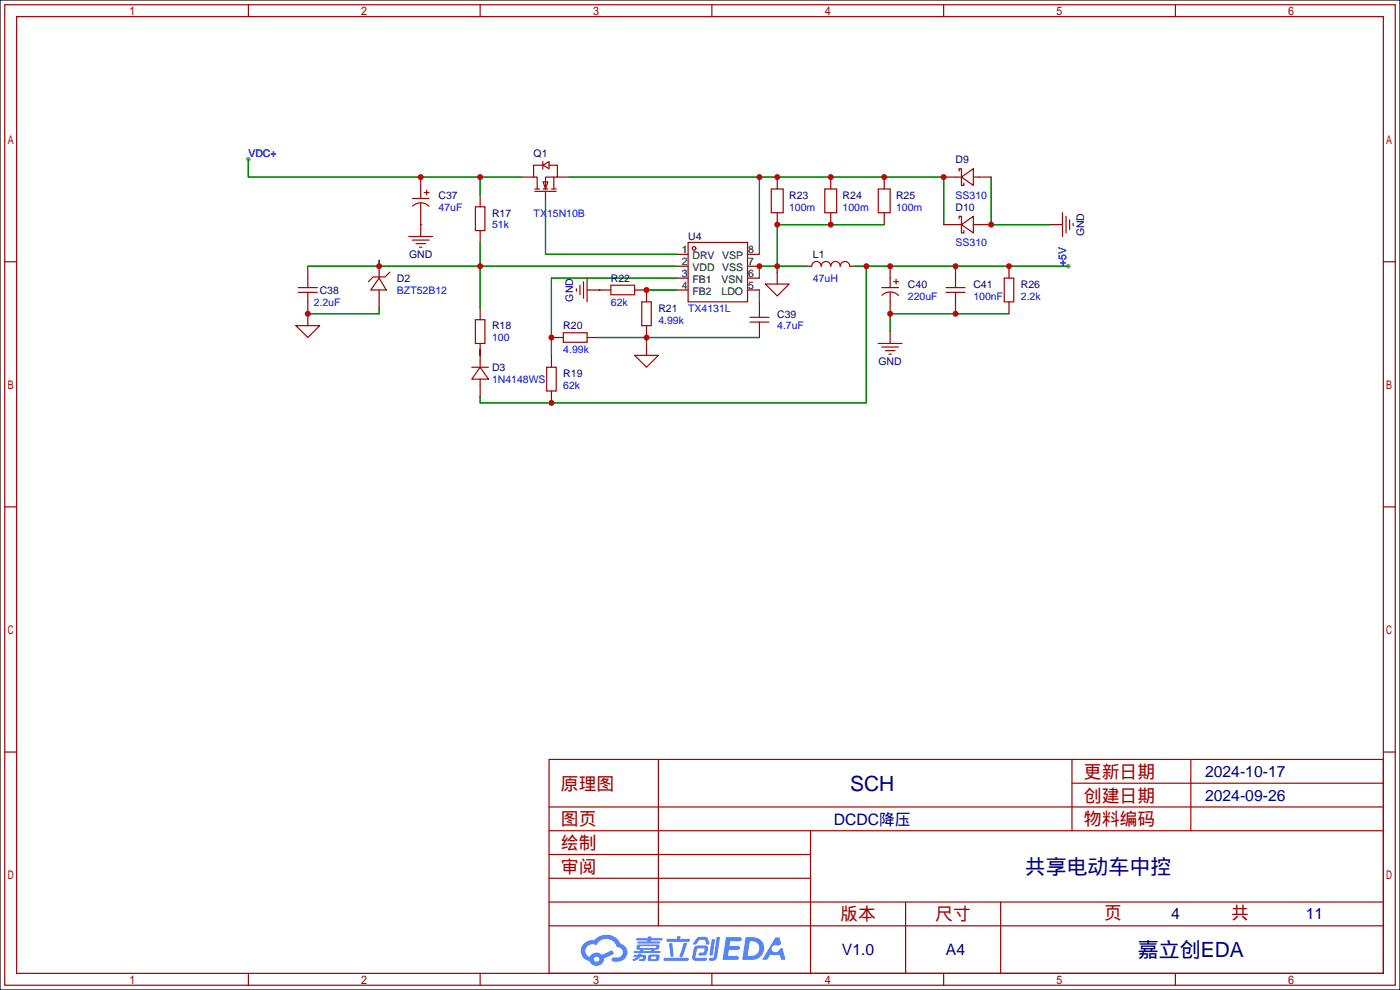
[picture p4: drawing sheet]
<svg xmlns="http://www.w3.org/2000/svg" width="299mm" height="212mm" viewBox="0 0 299 212" stroke-linecap="round" stroke-linejoin="round" font-family="sans-serif">
<path d="M0 0h299.2v211.6h-299.2z" fill="#fff" stroke="#000" stroke-width=".25"/>
<g fill="#999">
<circle cx="228.3" cy="56.9" r=".51"/>
<circle cx="53.1" cy="34" r=".51"/>
</g>
<g fill="none" stroke="#a10000" stroke-width=".25">
<path d="M1 1h297.2v209.6h-297.2zM3.6 3.6h292.1v204.4h-292.1zM53.1 1v2.6M102.6 1v2.6M152.1 1v2.6M201.7 1v2.6M251.2 1v2.6M1 55.9h2.6M295.7 55.9h2.5M1 108.3h2.6M295.7 108.3h2.5M1 160.7h2.6"/>
<path d="M117.3 162.3h178.4v45.7h-178.4zM117.3 177.5h178.4M117.3 172.5h178.4M140.7 162.3v35.6M173.2 177.5v30.5M229.1 162.3v15.2M229.1 167.4h66.6M254.5 162.3v15.2M295.7 160.7h2.5M117.3 182.6h55.9M117.3 197.9h178.4M117.3 192.8h178.4"/>
<path d="M117.3 187.7h55.9M193.5 192.8v15.2M213.9 192.8v15.2M53.1 208v2.6M102.6 208v2.6M152.1 208v2.6M201.7 208v2.6M251.2 208v2.6"/>
</g>
<g fill="#5487ff">
<path d="M155.2 200.3h2.6a.48 .48 0 0 1 .7 .4 .48 .48 0 0 1-.6 .4h-1.8l-.2 1.1h1.9a.43 .43 0 0 1 .4 .4 .43 .43 0 0 1-.5 .4h-1.9l-.2 1.3h1.7a.45 .45 0 0 1 .5 .2 .45 .45 0 0 1-.1 .6h-3.3z"/>
<path d="M165.7 200.3h.9l.4 1.5-.8 .3a.84 .84 0 0 0-1.2 .3 .84 .84 0 0 0 .4 1.1 .84 .84 0 0 0 1.1-.4l.1-.2 .6-.3 .7 2.5h-1l-.2-1h-2.1l-.6 1h-1.1z"/>
<path d="M152.1 200.8h.7l-.5 3.1a.36 .36 0 0 1-.3 .3 .36 .36 0 0 1-.4-.3z"/>
<path d="M153.2 200.2h.7l-.6 4.3a1.13 1.13 0 0 1-1.8 .6l.2-.4h.7l.2-.2z"/>
<path d="M148.9 200.6l.6-.4h1a.77 .77 0 0 1 .9 .5l.3 1-.2 .2h-.5l-.3-.9-.2-.2-1 .1-.7 1-.6-.1-.1-.2z"/>
<path d="M148.4 202.4l.6-.3h1.7a.81 .81 0 0 1 .7 .5 .81 .81 0 0 1-.2 .8 .81 .81 0 0 1-.9 .8h-.7a.32 .32 0 0 1-.3-.3 .32 .32 0 0 1 .4-.3h.7l.2-.9-1.6 .1-.4 1.8 2.2 .1a.32 .32 0 0 1 .3 .4 .32 .32 0 0 1-.4 .2h-2.2l-.5-.3-.1-.5z"/>
<path d="M141.9 204.7h5a.33 .33 0 0 1 .3 .3 .33 .33 0 0 1-.3 .3h-4.9l-.2-.1z"/>
<path d="M146.1 201.5h.8l-.7 2a.98 .98 0 0 1-.7 1.1l-.3-.3z"/>
<path d="M143 201.6h.7l.3 2.5a.34 .34 0 0 1-.3 .4 .34 .34 0 0 1-.4-.3z"/>
<path d="M142.5 200.7h2.1l.3-.6h.6l-.1 .6h1.7a.32 .32 0 0 1 .4 .3 .32 .32 0 0 1-.4 .3h-4.5l-.2-.2z"/>
<path d="M135.5 204.1h.9l.1-.3h.6v.3h.8a.82 .82 0 0 1-.5 1.3h-.8v-.4l.7-.1 .1-.3a.68 .68 0 0 0-1 .4l-1.1 .4-.1-.4 .9-.5h-.7z"/>
<path d="M136 200.5h2.4l.1-.3h.7v.3h2.2l.2 .3-.2 .2h-2.3v.2h1.8l.2 .3-.2 .1h-4.5l-.1-.4h2l.1-.2h-2.3l-.1-.2z"/>
<path d="M159.4 200.3l-.8 4.9h1.7a2.5 2.5 0 0 0 3-2.5 2.5 2.5 0 0 0-3.1-2.4zM160.3 201.1a1.61 1.61 0 0 1 2 1.5 1.61 1.61 0 0 1-1.8 1.7h-.7z"/>
<path d="M136.2 202a.55 .55 0 0 0-.2 .8 .55 .55 0 0 0 .7 .2l.1 .3h-1.3v.3l5.4 .1 .3-.2-.2-.2h-1.2l.2-.3a.7 .7 0 0 0 .8-.3 .7 .7 0 0 0 0-.8l-4.2-.1zM136.8 202.3l3.3-.1 .1 .1-.2 .3h-3.2zM137.5 203h1.7l-.2 .3h-1.4z"/>
<path d="M138.6 204.2a1.05 1.05 0 0 0 0 1.2 2.91 2.91 0 0 0 2.2-.2 .98 .98 0 0 0 0-1.2h-1.6zM139.2 204.5l.9-.1 .1 .4-.2 .2-.8-.1z"/>
<path d="M124.9 201.6a2.23 2.23 0 0 0-.7 2.3 2.23 2.23 0 0 0 1.8 1.6 1.58 1.58 0 0 0 1.8 .9 1.58 1.58 0 0 0 1.3-1.5l2.2-1.1-.5-.7-2.1 1a1.65 1.65 0 0 0-2.7 .4 1.45 1.45 0 0 1-.8-1.9 1.45 1.45 0 0 1 2-.7l.3 .1a2.3 2.3 0 0 1 2.3-1.3 2.3 2.3 0 0 1 2 1.7 1.12 1.12 0 0 1 1.3 1 1.12 1.12 0 0 1-1.1 1.2h-.7a.45 .45 0 0 0-.6 .4 .45 .45 0 0 0 .5 .5 2.21 2.21 0 0 0 2.2-.5 2.21 2.21 0 0 0 .5-2.3 2.13 2.13 0 0 0-1.3-1.1 3.3 3.3 0 0 0-5.6-.7l-1.1 .1zM127 205a.57 .57 0 0 1 1.1 0 .57 .57 0 0 1-1.1 0z"/>
</g>
<g fill="none" stroke="#a10000" stroke-width=".25">
<path d="M116 34.5v1.7M116.1 35.3h-2.1v2.5h.8v2.6M116.1 35.3l1.2-.8v1.6zM116.1 38.9h1l-.5 1.5zM117.3 35.3h1.8v2.5h-2.5v2.6M118.4 37.8v2.6M204.2 37.8h1.3M205 36.6v-.5h.5v3.5h.5v-.5M205.5 37.8l2.5-1.7v3.5zM208 37.8h1.3M65.8 59.4v2.1M81 59.4l1.5 2.6h-3.3z"/>
<path d="M83.3 58.2l-1 1h-2.5l-1.1 1M87.4 50.5h5.1M88.1 51.3h3.6M88.1 42.4h3.6M88.2 44.1a2.54 2.54 0 0 1 3.5 0M88.9 52.1h2M89.7 52.8h.5M89.9 40.4v2M89.9 43.4v2.1M90.7 41.1h1M91.2 40.6v1.1M101.6 44.2h2v5.1h-2z"/>
<path d="M114.3 40.4h1M114.3 40.9h4.6M116.1 40.4h1M117.9 40.4h1M125.5 59.4v5.1M147.1 51.8h12.7v12.7h-12.7zM164.8 40.4h2.6v5.1h-2.6zM173.5 56.9a1.02 1.02 0 0 1 1-1 1.02 1.02 0 0 1 1 1 1.02 1.02 0 0 1 1-1 1.02 1.02 0 0 1 1 1 1.02 1.02 0 0 1 1.1-1 1.02 1.02 0 0 1 1 1 1.02 1.02 0 0 1 1-1 1.02 1.02 0 0 1 1 1M176.3 40.4h2.5v5.1h-2.5zM187.7 40.4h2.5v5.1h-2.5zM190.2 59.4v2.1M191.5 59.7v1"/>
<path d="M204.2 59.4v2.1M204.2 48h1.3M205 46.7v-.5h.5v3.6h.5v-.5M205.5 48l2.5-1.8v3.6zM208 48h1.3M214.6 59.4h2.1v5.1h-2.1zM227.1 45.5v5M227.8 46.2v3.6M228.6 47v2M229.4 47.8v.5M63.2 69.6h5.1l-2.5 2.5zM63.8 61.5h4"/>
<path d="M63.8 62.5h4M65.8 62.5v2M100.8 78.5h3.6M101.6 68.3h2v5.1h-2zM102.6 78.5l1.8 2.5h-3.6zM102.6 77.2v1.3M116.8 78.5h2.1v5.1h-2.1zM120.4 71.1h5.1v2.1h-5.1zM123.2 61.7v.5M124 61v2M124.7 60.2v3.6M130.6 61h5v2h-5z"/>
<path d="M135.6 75.9h5.1l-2.5 2.6zM137.2 64.5h2v5.1h-2zM160.3 68.8h4M160.3 67.8h4M162.3 67.1v.7M162.3 68.8v.8M163.6 60.7h5.1l-2.6 2.5zM187.7 73.4h5.1M188.5 61.5h3.5M188.5 74.2h3.5M188.5 63.1a2.54 2.54 0 0 1 3.5 0M189.2 74.9h2.1"/>
<path d="M190 75.7h.5M190.2 62.5v2M191 60.2h1M202.2 61.5h4M202.2 62.5h4M204.2 62.5v2M102.6 81v1.3"/>
<circle cx="148.3" cy="53.1" r=".38"/>
</g>
<g fill="none" stroke="#870000" stroke-width=".25">
<path d="M89.9 37.8v2.6M111.5 37.8h2.5M119.1 37.8h2.6M166.1 37.8v2.6M177.5 37.8v2.6M189 37.8v2.6M201.7 37.8h2.5M209.3 37.8h2.5M65.8 56.9v2.5M81 55.6v3.8M89.9 45.5v5M102.6 41.7v2.5"/>
<path d="M102.6 49.3v2.5M116.6 40.9v2M144.5 54.4h2.6M144.5 56.9h2.6M144.5 59.4h2.6M159.8 54.4h2.5M159.8 56.9h2.5M159.8 59.4h2.5M166.1 45.5v2.5M166.1 58.2v2.5M172.5 56.9h1M177.5 45.5v2.5"/>
<path d="M181.6 56.9h1M189 45.5v2.5M190.2 56.9v2.5M201.7 48h2.5M204.2 56.9v2.5M209.3 48h2.5M215.6 56.9v2.5M224.5 48h2.6M65.8 64.5v5.1M81 62v3.8M102.6 65.8v2.5M102.6 73.4v3.8"/>
<path d="M117.9 72.1h2.5M117.9 75.9v2.6M125.5 62h5.1M125.5 72.1h2.5M135.6 62h2.6v2.5M138.2 69.6v2.5M138.2 73.4v2.5M144.5 62h2.6M159.8 62h2.5M162.3 64.5v2.6M162.3 69.6v2.5M190.2 64.5v2.6"/>
<path d="M190.2 70.9v2.5M204.2 64.5v2.6M215.6 64.5v2.6M102.6 82.3v2.5M117.9 83.6v2.5"/>
</g>
<g fill="none" stroke="#008700" stroke-width=".25">
<path d="M53.1 34v3.8h58.4M102.6 37.8v3.9M121.7 37.8h80v10.2M162.3 37.8v16.6M211.8 37.8v10.2h12.7M65.8 56.9h78.7M81 55.6v1.3M89.9 48h.1M102.6 51.8v14M116.6 42.9v11.5h27.9M144.5 59.4h-26.6v16.5M172.5 56.9h-10.2v2.5"/>
<path d="M182.6 56.9h45.7M185.2 56.9v29.2h-82.6v-1.3M189 48h-22.9v10.2M81 65.8v1.3h-15.2M102.6 74.7v1.2M128 62h.1M128 72.1h34.3M138.2 62h6.3M138.2 72.1v1.3M162.3 62v2.5M215.6 67.1h-25.4v3.8"/>
</g>
<g fill="#c00">
<circle cx="65.8" cy="67.1" r=".63"/>
<circle cx="81" cy="56.9" r=".63"/>
<circle cx="102.6" cy="56.9" r=".63"/>
<circle cx="117.9" cy="72.1" r=".63"/>
<circle cx="138.2" cy="62" r=".63"/>
<circle cx="138.2" cy="72.1" r=".63"/>
<circle cx="162.3" cy="37.8" r=".63"/>
<circle cx="166.1" cy="37.8" r=".63"/>
<circle cx="177.5" cy="37.8" r=".63"/>
<circle cx="189" cy="37.8" r=".63"/>
<circle cx="201.7" cy="37.8" r=".63"/>
<circle cx="166.1" cy="48" r=".63"/>
<circle cx="166.1" cy="56.9" r=".63"/>
<circle cx="162.3" cy="56.9" r=".63"/>
<circle cx="177.5" cy="48" r=".63"/>
<circle cx="204.2" cy="67.1" r=".63"/>
<circle cx="190.2" cy="67.1" r=".63"/>
<circle cx="211.8" cy="48" r=".63"/>
<circle cx="190.2" cy="56.9" r=".63"/>
<circle cx="204.2" cy="56.9" r=".63"/>
<circle cx="215.6" cy="56.9" r=".63"/>
<circle cx="185.2" cy="56.9" r=".63"/>
<circle cx="117.9" cy="86.1" r=".63"/>
<circle cx="89.9" cy="37.8" r=".63"/>
<circle cx="102.6" cy="37.8" r=".63"/>
</g>
<g font-size="4.5" fill="#000080">
<text x="181.7" y="169">SCH</text>
<text x="219" y="186.8">共享电动车中控</text>
<text x="243.2" y="204.6">嘉立创EDA</text>
</g>
<g font-size="3.8" fill="#a00000">
<text x="231.6" y="166.2">更新日期</text>
<text x="119.9" y="168.8">原理图</text>
<text x="231.6" y="171.3">创建日期</text>
<text x="119.9" y="176.4">图页</text>
<text x="231.6" y="176.4">物料编码</text>
<text x="119.9" y="181.5">绘制</text>
<text x="119.9" y="186.6">审阅</text>
<text x="179.6" y="196.7">版本</text>
<text x="199.9" y="196.7">尺寸</text>
<text x="236" y="196.5">页</text>
<text x="263.1" y="196.5">共</text>
</g>
<g font-size="3.4" fill="#000080">
<text x="257.6" y="166.1">2024-10-17</text>
<text x="257.6" y="171.2">2024-09-26</text>
<text x="178.2" y="176.2">DCDC降压</text>
<text x="250.3" y="196.3">4</text>
<text x="279.1" y="196.3">11</text>
<text x="179.9" y="204.2">V1.0</text>
<text x="202.2" y="204.2">A4</text>
</g>
<g font-size="2.2" fill="#00f">
<text x="53.1" y="33.6">VDC+</text>
<text x="93.7" y="45">47uF</text>
<text x="114" y="46.3">TX15N10B</text>
<text x="168.7" y="45">100m</text>
<text x="180.1" y="45">100m</text>
<text x="191.5" y="45">100m</text>
<text x="204.2" y="42.5">SS310</text>
<text x="105.2" y="48.8">51k</text>
<text x="204.2" y="52.6">SS310</text>
<text x="227.9" y="56.9" transform="rotate(-90 227.9 56.9)">+5V</text>
<text x="67.1" y="65.3">2.2uF</text>
<text x="84.8" y="62.8">BZT52B12</text>
<text x="130.6" y="65.3">62k</text>
<text x="173.7" y="60.3">47uH</text>
<text x="194.1" y="64.1">220uF</text>
<text x="208" y="64.1">100nF</text>
<text x="218.2" y="64.1">2.2k</text>
<text x="140.7" y="69.1">4.99k</text>
<text x="147.1" y="66.6">TX4131L</text>
<text x="166.1" y="70.4">4.7uF</text>
<text x="105.2" y="73">100</text>
<text x="120.4" y="75.5">4.99k</text>
<text x="105.2" y="81.8">1N4148WS</text>
<text x="120.4" y="83.1">62k</text>
</g>
<g font-size="2.2" fill="#000080">
<text x="114" y="33.6">Q1</text>
<text x="204.2" y="34.9">D9</text>
<text x="93.7" y="42.5">C37</text>
<text x="105.2" y="46.3">R17</text>
<text x="168.7" y="42.5">R23</text>
<text x="180.1" y="42.5">R24</text>
<text x="191.5" y="42.5">R25</text>
<text x="204.2" y="45">D10</text>
<text x="147.1" y="51.4">U4</text>
<text x="231.7" y="50.5" transform="rotate(-90 231.7 50.5)">GND</text>
<text x="87.4" y="55.2">GND</text>
<text x="173.7" y="55.2">L1</text>
<text x="68.3" y="62.8">C38</text>
<text x="84.8" y="60.3">D2</text>
<text x="122.5" y="64.5" transform="rotate(-90 122.5 64.5)">GND</text>
<text x="130.6" y="60.3">R22</text>
<text x="194.1" y="61.5">C40</text>
<text x="208" y="61.5">C41</text>
<text x="218.2" y="61.5">R26</text>
<text x="105.2" y="70.4">R18</text>
<text x="120.4" y="70.4">R20</text>
<text x="140.7" y="66.6">R21</text>
<text x="166.1" y="67.9">C39</text>
<text x="105.2" y="79.3">D3</text>
<text x="120.4" y="80.6">R19</text>
<text x="187.8" y="78">GND</text>
</g>
<g font-size="2.2">
<text x="145.7" y="54.1">1</text>
<text x="145.7" y="56.7">2</text>
<text x="145.7" y="59.2">3</text>
<text x="148" y="55.4">DRV</text>
<text x="148" y="58">VDD</text>
<text x="154.3" y="58">VSS</text>
<text x="154.3" y="55.4">VSP</text>
<text x="159.9" y="59.2">6</text>
<text x="159.9" y="56.7">7</text>
<text x="159.9" y="54.1">8</text>
<text x="145.7" y="61.8">4</text>
<text x="148" y="60.5">FB1</text>
<text x="148" y="63">FB2</text>
<text x="154.2" y="63">LDO</text>
<text x="154.2" y="60.5">VSN</text>
<text x="159.9" y="61.8">5</text>
</g>
</svg>
